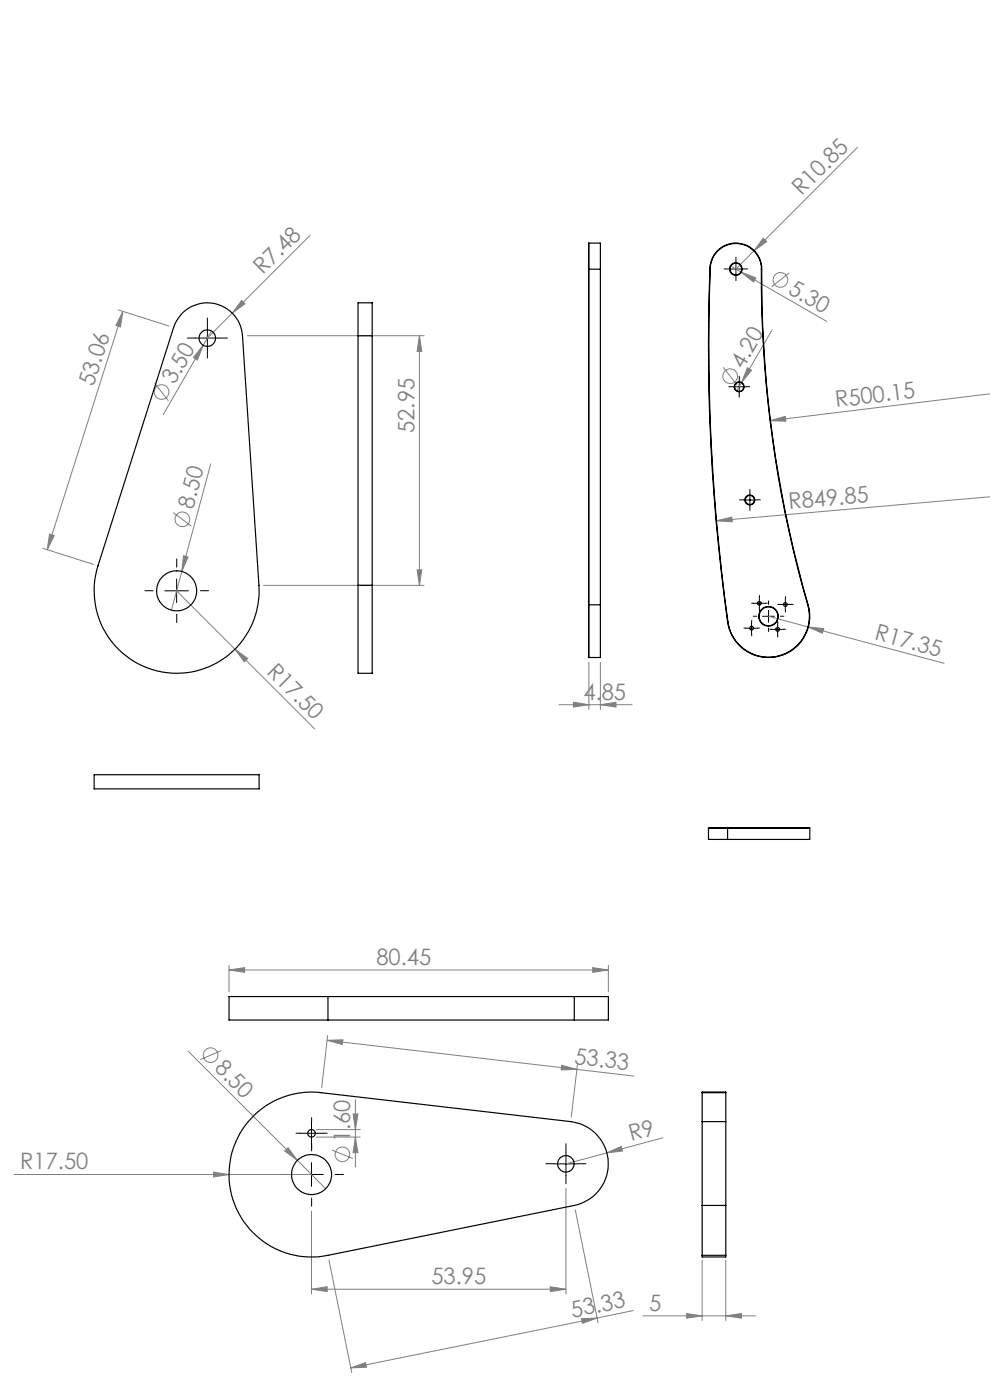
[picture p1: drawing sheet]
<svg xmlns="http://www.w3.org/2000/svg" width="210mm" height="297mm" viewBox="0 0 210 297" stroke-linecap="round" stroke-linejoin="round" font-family="sans-serif">
<g fill="none" stroke="#808080" stroke-width=".21">
<path d="M181.9 31.3l-22 21.9M65.8 49.9l-21.8 21.8M154.9 56.4l2.3 1.3M157.2 57.7l3.1 1.2-.5 .9zM157.2 57.7l18.2 10.5M159.9 53.2l-3.8 3.9M161.9 50.5l.7 .8-2.7 1.9zM167.4 57.9l-3.7 3M25.1 65.8l10.8 3.4M26.1 66l-16.1 50.6M26.1 66l-.6 3.4-.9-.4zM43.1 73.2l-1.2 3.2-.9-.6z"/>
<path d="M43.1 73.2l-8.5 14.8M44.8 70.2l-1.7 3M51.3 63.7l.7 .7-2.7 2zM52.5 71.2h37.5M89 71.2l.5 3.3h-1zM89 71.2v53M153.4 77.9l3 3.8M158.5 78l.9 .6-2.1 2.5zM163.8 70l-6.5 11.1M32.8 81.3l2.9 3.8M44.7 98.4l-8.3 31M157.3 81.1l-1 1.9"/>
<path d="M163.4 89.2l3.2-.9 .1 1.1zM210.1 83.5l-46.7 5.7M9.1 116.3l10.7 3.4M10.5 113.3l1 .3-1.5 3zM36.8 108.8l3.8 2.8M38.9 117.9l1 .3-1.3 3zM152 110.5l3.2-.8 .1 1zM210.1 105.4l-58.1 5.1M37.5 125.3l12.3 12.4M49.8 137.7l2.7 2-.7 .7zM49.8 137.7l16.9 16.9M55.9 124.2h34.1"/>
<path d="M88.5 120.9h1l-.5 3.3zM163 130.7l8.4 2.3M171.4 133l3.3 .3-.3 1zM171.4 133l28.9 7.7M118.6 149.5h15.5M121.6 149l3.3 .5-3.3 .5zM124.9 140.5v10M127.4 149.5l3.3-.5v1zM127.4 140.5v10M48.6 205.8l3.3-.5v1zM48.6 204.8v5.6M48.6 205.8h80.4"/>
<path d="M69.5 219.7l-1.3 11.1M125.7 205.3l3.3 .5-3.3 .5zM129 204.8v5.6M39.9 223l29.2 29.2M46.9 222.9l-4.4 1.9M67.1 239.6h9.3M69.4 220.7l3.3-.1-.1 1zM69.4 220.7l65 7.6M74.9 236.3h1l-.5 3.3zM75.4 233.3v14.3M119.1 226l3.3 .9-3.4 .1zM122.5 225.9l-1.3 11.1"/>
<path d="M3 249.2h63.1M45.3 248.7l3.3 .5-3.3 .5zM60.4 244.2l.7-.7 2 2.7zM66.1 256.9v17.6M67.1 241.2h9.3M70.4 244l4.5 1.8M75.4 241.2l.5 3.3h-1zM120.1 252.1v22.4M122 256.7l4.9 23.9M128.7 244.6l3.1-1.4 .2 1zM128.7 244.6l-8.6 2.3M140.6 241.4l-11.9 3.2"/>
<path d="M66.1 273.5l3.3-.5v1zM66.1 273.5h54M69.8 267.3l4.8 23.9M116.7 273l3.4 .5-3.4 .5zM123.3 279.7l3.4-.1-3.2 1.1zM126.7 279.6l-52.3 10.6M134.3 278l-7.6 1.6M136.4 279.1h23.9M145.7 278.7l3.2 .4-3.2 .5zM148.9 267.3v12.8M154 279.1l3.3-.4v.9zM154 267.3v12.8"/>
<path d="M74.4 290.2l3.1-1.1 .3 1z"/>
<circle cx="165.6" cy="59.4" r="1.55"/>
<circle cx="154.9" cy="79.8" r="1.57"/>
<circle cx="34.3" cy="83.2" r="1.57"/>
<circle cx="38.7" cy="110.2" r="1.55"/>
<circle cx="44.7" cy="223.8" r="1.56"/>
<circle cx="72.6" cy="244.9" r="1.55"/>
</g>
<g fill="none" stroke="#000" stroke-width=".21" stroke-dasharray="15.2 1.3 1.3 1.3">
<path d="M154.9 57.1h-1.3M156.1 55.8v-1.2M156.1 58.3v1.3M157.4 57.1h1.2M41.5 71.7h-1.8M44 74.2v1.8M44 69.2v-1.7M46.5 71.7h1.7M155.6 82h-1M156.8 80.8v-1M156.8 83.3v1M158.1 82h.9"/>
<path d="M157.8 106h-1M159.1 104.8v-1M159.1 107.3v1M160.3 106h1M32.5 125.3h-1.8M37.5 130.3v1.8M37.5 120.3v-1.7M42.5 125.3h1.7M158.2 133.2h-.4M159.4 132v-.4M159.4 134.5v.4M159.8 128h-.4"/>
<path d="M160.5 130.7h-.7M160.7 133.2h.4M161.1 126.7v-.4M161.1 129.2v.4M162.3 128h.4M163 128.2v-.7M163 133.2v.8M163.7 133.5h-.4M165 132.2v-.4M165 134.7v.4M165.4 128.2h-.4M165.5 130.7h.8"/>
<path d="M166.2 133.5h.4M166.6 127v-.4M166.6 129.5v.4M167.9 128.2h.4M66.1 237.9v-.8M61.1 249.2h-1.8M63.6 240.4h-.8M66.1 244.2v-1.8M66.1 254.2v1.7M66.1 242.9v.8M68.6 240.4h.8M71.1 249.2h1.7"/>
<path d="M117.6 246.9h-1.8M120.1 244.4v-1.8M120.1 249.4v1.7M122.6 246.9h1.7"/>
</g>
<g fill="none" stroke="#000" stroke-width=".21">
<path d="M154.8 57.1h2.5M156.1 55.8v2.5M41.5 71.7h5M44 69.2v5M155.5 82.1h2.5M156.8 80.8v2.5M157.8 106.1h2.5M159.1 104.8v2.5M35 125.3h5M37.5 122.8v5M158.2 133.3h2.5M159.4 132v2.5"/>
<path d="M159.8 128h2.5M161.1 126.7v2.5M161.7 130.7h2.6M163 129.5v2.5M163.7 133.5h2.5M165 132.3v2.5M165.3 128.2h2.6M166.6 127v2.5M66.1 237.9v5M63.6 249.2h5M63.6 240.4h5M66.1 246.7v5"/>
<path d="M117.5 246.9h5M120.1 244.4v5"/>
</g>
<g fill="#808080">
<path d="M60.4 244.2l.7-.7 2 2.7z"/>
<path d="M45.3 248.7l3.3 .5-3.3 .5z"/>
<path d="M152 110.5l3.2-.8 .1 1z"/>
<path d="M163.4 89.2l3.2-.9 .1 1.1z"/>
<path d="M128.7 244.6l3.1-1.4 .2 1z"/>
<path d="M51.3 63.7l.7 .7-2.7 2z"/>
<path d="M161.9 50.5l.7 .8-2.7 1.9z"/>
<path d="M43.1 73.2l-1.2 3.2-.9-.6z"/>
<path d="M158.5 78l.9 .6-2.1 2.5z"/>
<path d="M38.9 117.9l1 .3-1.3 3z"/>
<path d="M49.8 137.7l2.7 2-.7 .7z"/>
<path d="M157.2 57.7l3.1 1.2-.5 .9z"/>
<path d="M171.4 133l3.3 .3-.3 1z"/>
<path d="M119.1 226l3.3 .9-3.4 .1zM69.4 220.7l3.3-.1-.1 1z"/>
<path d="M125.7 205.3l3.3 .5-3.3 .5zM48.6 205.8l3.3-.5v1zM154 279.1l3.3-.4v.9zM145.7 278.7l3.2 .4-3.2 .5zM127.4 149.5l3.3-.5v1zM121.6 149l3.3 .5-3.3 .5z"/>
<path d="M66.1 273.5l3.3-.5v1zM116.7 273l3.4 .5-3.4 .5z"/>
<path d="M74.4 290.2l3.1-1.1 .3 1zM123.3 279.7l3.4-.1-3.2 1.1z"/>
<path d="M26.1 66l-.6 3.4-.9-.4zM10.5 113.3l1 .3-1.5 3z"/>
<path d="M88.5 120.9h1l-.5 3.3zM89 71.2l.5 3.3h-1z"/>
<path d="M74.9 236.3h1l-.5 3.3zM75.4 241.2l.5 3.3h-1z"/>
</g>
<g fill="none" stroke="#000" stroke-width=".25">
<path d="M124.8 57.1h.1M124.8 57.1v71.2M124.9 51.6l-.1 5.5M124.9 57.1v71.2M124.9 51.6h2.5v5.5M124.9 51.6v5.5M124.9 57.1h2.5M127.4 57.1v71.2M150.6 56.9a426.6 426.6 0 0 0 3.7 75.1M150.6 56.9h.1M150.6 56.9a5.5 5.5 0 0 1 5.6-5.3 5.5 5.5 0 0 1 5.4 5.5M150.7 56.9a426.4 426.4 0 0 0 3.7 75"/>
<path d="M150.7 56.9a5.4 5.4 0 0 1 5.5-5.3 5.4 5.4 0 0 1 5.3 5.5M161.5 57.1h.1M161.5 57.1a251.4 251.4 0 0 0 9.8 71.2M161.6 57.1a251.4 251.4 0 0 0 9.8 71.2M39 66.1a7.5 7.5 0 0 1 7.8-1.3 7.5 7.5 0 0 1 4.6 6.4l3.5 53a17.5 17.5 0 0 1-19.5 18.5 17.5 17.5 0 0 1-14.6-22.7l16-50.5 .9-1.8zM76 71.2v-7h3v7M76 71.2h3M76 71.2v53M79 71.2v53M76 124.2v18.6h3v-18.6M76 124.2h3M124.8 128.3l.1 11.2"/>
<path d="M124.9 128.3h-.1M124.9 128.3v11.2M124.9 128.3h2.5M127.4 128.3v11.2h-2.5M154.4 131.9l-.1 .1M171.3 128.3a8.7 8.7 0 0 1-6.5 10.9 8.7 8.7 0 0 1-10.4-7.3M171.4 128.3h-.1M171.4 128.3a8.8 8.8 0 0 1-6.6 11 8.8 8.8 0 0 1-10.5-7.3M20 164.4h35v3h-35zM150.3 175.7v2.4h4M150.3 175.7h4M154.3 175.7h17.5"/>
<path d="M154.3 175.7v2.4M154.4 175.6l17.4 .1M154.4 175.6l-4.1 .1M154.4 175.6l-.1 .1M171.8 175.7v2.4h-17.5M69.6 211.4h-21v5h21M69.6 211.4v5M69.6 211.4h52.2M69.6 216.4h52.2M121.8 211.4h7.2v5h-7.2M121.8 211.4v5M54 236.5a17.5 17.5 0 0 1 14.1-4.7l53 6.1a9 9 0 0 1 7.9 8.6 9 9 0 0 1-7.2 9.2l-52.2 10.6a17.5 17.5 0 0 1-19-9 17.5 17.5 0 0 1 3.4-20.8z"/>
<path d="M148.9 237.9v17.8M148.9 231.8v-.1h5.1v.1M148.9 237.9h5.1M148.9 231.8v6.1M148.9 231.8h5.1M154 237.9v17.8M154 231.8v6.1M148.9 255.7h5.1M148.9 255.7v10.6M154 255.7v10.6M148.9 266.3v.4h5.1v-.4M148.9 266.3h5.1"/>
<circle cx="156.1" cy="57.1" r="1.33"/>
<circle cx="156.1" cy="57.1" r="1.26"/>
<circle cx="44" cy="71.7" r="1.75"/>
<circle cx="156.8" cy="82.1" r=".97"/>
<circle cx="156.8" cy="82.1" r="1.05"/>
<circle cx="159.1" cy="106.1" r=".97"/>
<circle cx="159.1" cy="106.1" r="1.04"/>
<circle cx="37.5" cy="125.4" r="4.2"/>
<circle cx="159.4" cy="133.3" r=".41"/>
<circle cx="161.1" cy="128" r=".39"/>
<circle cx="163" cy="130.7" r="2"/>
<circle cx="163" cy="130.7" r="2.07"/>
<circle cx="164.9" cy="133.5" r=".4"/>
<circle cx="166.6" cy="128.2" r=".4"/>
<circle cx="66.1" cy="240.4" r=".8"/>
<circle cx="66.1" cy="249.2" r="4.2"/>
<circle cx="120" cy="246.9" r="1.75"/>
</g>
<g font-size="4.8" fill="#808080">
<text x="170" y="41.6" transform="rotate(-45 170 41.6)">R10.85</text>
<text x="55.8" y="58.4" transform="rotate(-45 55.8 58.4)">R7.48</text>
<text x="167" y="62.1" transform="rotate(30 167 62.1)">5.30</text>
<text x="19.8" y="82.2" transform="rotate(-72 19.8 82.2)">53.06</text>
<text x="37" y="81.8" transform="rotate(-60 37 81.8)">3.50</text>
<text x="157.6" y="78.4" transform="rotate(-60 157.6 78.4)">4.20</text>
<text x="177.4" y="86.4" transform="rotate(-7 177.4 86.4)">R500.15</text>
<text x="87.9" y="91.8" transform="rotate(-90 87.9 91.8)">52.95</text>
<text x="41" y="108.1" transform="rotate(-75 41 108.1)">8.50</text>
<text x="167.4" y="108" transform="rotate(-5 167.4 108)">R849.85</text>
<text x="185.4" y="135.6" transform="rotate(15 185.4 135.6)">R17.35</text>
<text x="56.4" y="142.7" transform="rotate(45 56.4 142.7)">R17.50</text>
<text x="123.8" y="148.4">4.85</text>
<text x="79.9" y="204.7">80.45</text>
<text x="45.3" y="226.8" transform="rotate(45 45.3 226.8)">8.50</text>
<text x="121.7" y="225.7" transform="rotate(7 121.7 225.7)">53.33</text>
<text x="74.3" y="242.3" transform="rotate(-90 74.3 242.3)">1.60</text>
<text x="133.9" y="242.1" transform="rotate(-15 133.9 242.1)">R9</text>
<text x="4.3" y="248.1">R17.50</text>
<text x="91.5" y="272.4">53.95</text>
<text x="121.5" y="279.5" transform="rotate(-11 121.5 279.5)">53.33</text>
<text x="137.7" y="278.1">5</text>
</g>
</svg>
